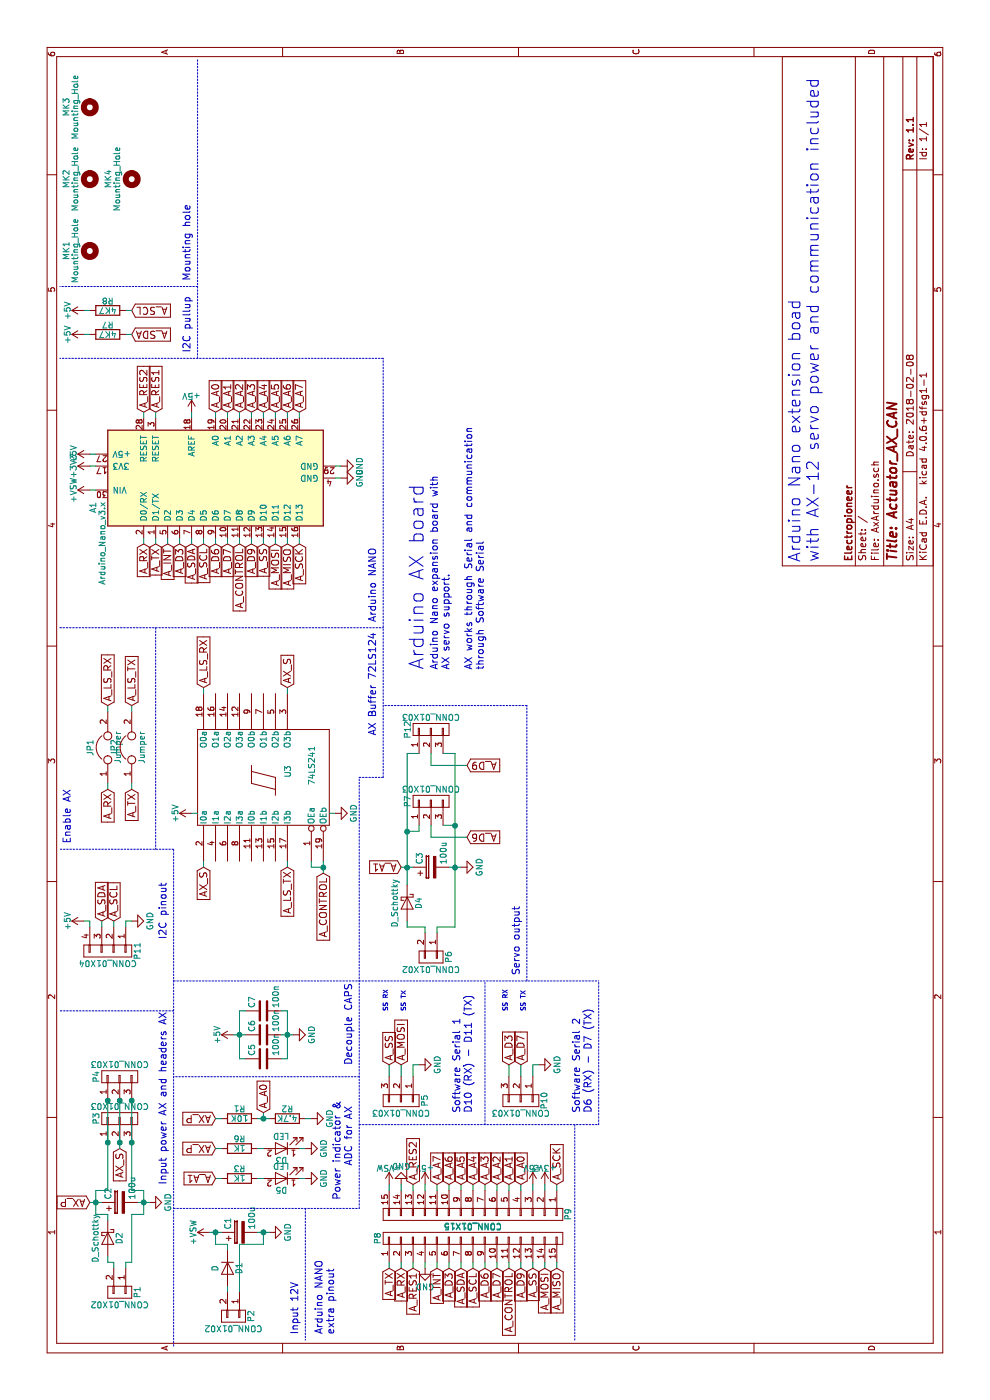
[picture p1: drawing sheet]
EESchema Schematic File Version 2
LIBS:power
LIBS:device
LIBS:transistors
LIBS:conn
LIBS:linear
LIBS:regul
LIBS:74xx
LIBS:cmos4000
LIBS:adc-dac
LIBS:memory
LIBS:xilinx
LIBS:microcontrollers
LIBS:dsp
LIBS:microchip
LIBS:analog_switches
LIBS:motorola
LIBS:texas
LIBS:intel
LIBS:audio
LIBS:interface
LIBS:digital-audio
LIBS:philips
LIBS:display
LIBS:cypress
LIBS:siliconi
LIBS:opto
LIBS:atmel
LIBS:contrib
LIBS:valves
LIBS:74xgxx
LIBS:ac-dc
LIBS:actel
LIBS:Altera
LIBS:analog_devices
LIBS:bbd
LIBS:bosch
LIBS:brooktre
LIBS:cmos_ieee
LIBS:dc-dc
LIBS:diode
LIBS:elec-unifil
LIBS:ESD_Protection
LIBS:ftdi
LIBS:gennum
LIBS:graphic
LIBS:hc11
LIBS:ir
LIBS:Lattice
LIBS:logo
LIBS:maxim
LIBS:microchip_dspic33dsc
LIBS:microchip_pic10mcu
LIBS:microchip_pic12mcu
LIBS:microchip_pic16mcu
LIBS:microchip_pic18mcu
LIBS:microchip_pic32mcu
LIBS:modules
LIBS:motor_drivers
LIBS:msp430
LIBS:nordicsemi
LIBS:nxp
LIBS:nxp_armmcu
LIBS:onsemi
LIBS:Oscillators
LIBS:powerint
LIBS:Power_Management
LIBS:pspice
LIBS:references
LIBS:relays
LIBS:rfcom
LIBS:sensors
LIBS:silabs
LIBS:stm8
LIBS:stm32
LIBS:supertex
LIBS:switches
LIBS:transf
LIBS:triac_thyristor
LIBS:ttl_ieee
LIBS:video
LIBS:wiznet
LIBS:Worldsemi
LIBS:Xicor
LIBS:zetex
LIBS:Zilog
LIBS:allegro
LIBS:battery_management
LIBS:leds
LIBS:mechanical
LIBS:microchip_pic24mcu
LIBS:motors
LIBS:AxArduino-cache
EELAYER 25 0
EELAYER END
$Descr A4 11693 8268
encoding utf-8
Sheet 1 1
Title "Actuator_AX_CAN"
Date "2018-02-08"
Rev "1.1"
Comp "Electropioneer"
Comment1 ""
Comment2 ""
Comment3 ""
Comment4 ""
$EndDescr
$Comp
L Arduino_Nano_v3.x A1
U 1 1
P 7700 1800
F 0 "A1" H 7500 2825 50  0000 R CNN
F 1 "Arduino_Nano_v3.x" H 7500 2750 50  0000 R CNN
F 2 "Modules:Arduino_Nano_WithMountingHoles" H 7850 850 50  0001 L CNN
F 3 "" H 7700 800 50  0001 C CNN
	1    7700 1800
	1    0    0    -1  
$EndComp
$Comp
L 74LS241 U3
U 1 1
P 5200 2200
F 0 "U3" H 5250 2000 50  0000 C CNN
F 1 "74LS241" H 5300 1800 50  0000 C CNN
F 2 "Housings_DIP:DIP-20_W7.62mm" H 5200 2200 50  0001 C CNN
F 3 "" H 5200 2200 50  0000 C CNN
	1    5200 2200
	1    0    0    -1  
$EndComp
$Comp
L CONN_01X02 P1
U 1 1
P 900 1000
F 0 "P1" H 900 1150 50  0000 C CNN
F 1 "CONN_01X02" V 1000 1000 50  0000 C CNN
F 2 "Connectors_Terminal_Blocks:TerminalBlock_Pheonix_MKDS1.5-2pol" H 900 1000 50  0001 C CNN
F 3 "" H 900 1000 50  0000 C CNN
	1    900  1000
	-1   0    0    1   
$EndComp
$Comp
L CONN_01X03 P3
U 1 1
P 2350 1000
F 0 "P3" H 2350 1200 50  0000 C CNN
F 1 "CONN_01X03" V 2450 1000 50  0000 C CNN
F 2 "Pin_Headers:Pin_Header_Straight_1x03_Pitch2.54mm" H 2350 1000 50  0001 C CNN
F 3 "" H 2350 1000 50  0000 C CNN
	1    2350 1000
	1    0    0    -1  
$EndComp
$Comp
L CONN_01X03 P4
U 1 1
P 2700 1000
F 0 "P4" H 2700 1200 50  0000 C CNN
F 1 "CONN_01X03" V 2800 1000 50  0000 C CNN
F 2 "Pin_Headers:Pin_Header_Straight_1x03_Pitch2.54mm" H 2700 1000 50  0001 C CNN
F 3 "" H 2700 1000 50  0000 C CNN
	1    2700 1000
	1    0    0    -1  
$EndComp
Text GLabel 2100 1000 0    60   Input ~ 0
AX_S
Text GLabel 1650 750  1    60   Input ~ 0
AX_P
$Comp
L CONN_01X02 P2
U 1 1
P 700 1950
F 0 "P2" H 700 2100 50  0000 C CNN
F 1 "CONN_01X02" V 800 1950 50  0000 C CNN
F 2 "Connectors_Terminal_Blocks:TerminalBlock_Pheonix_MKDS1.5-2pol" H 700 1950 50  0001 C CNN
F 3 "" H 700 1950 50  0000 C CNN
	1    700  1950
	-1   0    0    1   
$EndComp
$Comp
L D_Schottky D2
U 1 1
P 1350 900
F 0 "D2" H 1350 1000 50  0000 C CNN
F 1 "D_Schottky" H 1350 800 50  0000 C CNN
F 2 "Diodes_SMD:SMB_Standard" H 1350 900 50  0001 C CNN
F 3 "" H 1350 900 50  0001 C CNN
	1    1350 900 
	-1   0    0    1   
$EndComp
Text GLabel 7150 1200 0    60   Input ~ 0
A_RX
Text GLabel 7150 1300 0    60   Input ~ 0
A_TX
Text GLabel 7150 1600 0    60   Input ~ 0
A_SDA
Text GLabel 7150 1700 0    60   Input ~ 0
A_SCL
Text GLabel 7150 1800 0    60   Input ~ 0
A_D6
Text GLabel 7150 1900 0    60   Input ~ 0
A_D7
Text GLabel 7150 1500 0    60   Input ~ 0
A_D3
Text GLabel 7150 2100 0    60   Input ~ 0
A_D9
Text GLabel 7150 2200 0    60   Input ~ 0
A_SS
Text GLabel 7150 2300 0    60   Input ~ 0
A_MOSI
Text GLabel 7150 2400 0    60   Input ~ 0
A_MISO
Text GLabel 7150 2500 0    60   Input ~ 0
A_SCK
Text GLabel 1800 3650 2    60   Input ~ 0
A_A7
Text GLabel 1800 3750 2    60   Input ~ 0
A_A6
Text GLabel 1800 3850 2    60   Input ~ 0
A_A5
Text GLabel 1800 3950 2    60   Input ~ 0
A_A4
Text GLabel 1800 4050 2    60   Input ~ 0
A_A3
Text GLabel 1800 4150 2    60   Input ~ 0
A_A2
Text GLabel 1800 4250 2    60   Input ~ 0
A_A1
Text GLabel 1800 4350 2    60   Input ~ 0
A_A0
$Comp
L +5V #PWR26
U 1 1
P 7900 750
F 0 "#PWR26" H 7900 600 50  0001 C CNN
F 1 "+5V" H 7900 890 50  0000 C CNN
F 2 "" H 7900 750 50  0001 C CNN
F 3 "" H 7900 750 50  0001 C CNN
	1    7900 750 
	1    0    0    -1  
$EndComp
$Comp
L +5V #PWR27
U 1 1
P 8250 1600
F 0 "#PWR27" H 8250 1450 50  0001 C CNN
F 1 "+5V" H 8250 1740 50  0000 C CNN
F 2 "" H 8250 1600 50  0001 C CNN
F 3 "" H 8250 1600 50  0001 C CNN
	1    8250 1600
	0    1    1    0   
$EndComp
$Comp
L GND #PWR23
U 1 1
P 7700 2850
F 0 "#PWR23" H 7700 2600 50  0001 C CNN
F 1 "GND" H 7700 2700 50  0000 C CNN
F 2 "" H 7700 2850 50  0001 C CNN
F 3 "" H 7700 2850 50  0001 C CNN
	1    7700 2850
	1    0    0    -1  
$EndComp
$Comp
L GND #PWR25
U 1 1
P 7800 2850
F 0 "#PWR25" H 7800 2600 50  0001 C CNN
F 1 "GND" H 7800 2700 50  0000 C CNN
F 2 "" H 7800 2850 50  0001 C CNN
F 3 "" H 7800 2850 50  0001 C CNN
	1    7800 2850
	1    0    0    -1  
$EndComp
Text GLabel 4450 2400 0    60   Input ~ 0
A_LS_TX
Text GLabel 5950 1700 2    60   Input ~ 0
A_LS_RX
$Comp
L +5V #PWR20
U 1 1
P 4900 1600
F 0 "#PWR20" H 4900 1450 50  0001 C CNN
F 1 "+5V" H 4900 1740 50  0000 C CNN
F 2 "" H 4900 1600 50  0001 C CNN
F 3 "" H 4900 1600 50  0001 C CNN
	1    4900 1600
	1    0    0    -1  
$EndComp
$Comp
L GND #PWR21
U 1 1
P 4900 2800
F 0 "#PWR21" H 4900 2550 50  0001 C CNN
F 1 "GND" H 4900 2650 50  0000 C CNN
F 2 "" H 4900 2800 50  0001 C CNN
F 3 "" H 4900 2800 50  0001 C CNN
	1    4900 2800
	1    0    0    -1  
$EndComp
Text GLabel 4450 1700 0    60   Input ~ 0
AX_S
Text GLabel 5950 2400 2    60   Input ~ 0
AX_S
Text GLabel 4400 2700 0    60   Input ~ 0
A_CONTROL
$Comp
L C C5
U 1 1
P 2850 2200
F 0 "C5" H 2875 2300 50  0000 L CNN
F 1 "100n" H 2875 2100 50  0000 L CNN
F 2 "Capacitors_SMD:C_0805" H 2888 2050 50  0001 C CNN
F 3 "" H 2850 2200 50  0001 C CNN
	1    2850 2200
	1    0    0    -1  
$EndComp
$Comp
L C C6
U 1 1
P 3050 2200
F 0 "C6" H 3075 2300 50  0000 L CNN
F 1 "100n" H 3075 2100 50  0000 L CNN
F 2 "Capacitors_SMD:C_0805" H 3088 2050 50  0001 C CNN
F 3 "" H 3050 2200 50  0001 C CNN
	1    3050 2200
	1    0    0    -1  
$EndComp
$Comp
L C C7
U 1 1
P 3250 2200
F 0 "C7" H 3275 2300 50  0000 L CNN
F 1 "100n" H 3275 2100 50  0000 L CNN
F 2 "Capacitors_SMD:C_0805" H 3288 2050 50  0001 C CNN
F 3 "" H 3250 2200 50  0001 C CNN
	1    3250 2200
	1    0    0    -1  
$EndComp
$Comp
L +5V #PWR15
U 1 1
P 3050 1950
F 0 "#PWR15" H 3050 1800 50  0001 C CNN
F 1 "+5V" H 3050 2090 50  0000 C CNN
F 2 "" H 3050 1950 50  0001 C CNN
F 3 "" H 3050 1950 50  0001 C CNN
	1    3050 1950
	1    0    0    -1  
$EndComp
$Comp
L GND #PWR16
U 1 1
P 3050 2450
F 0 "#PWR16" H 3050 2200 50  0001 C CNN
F 1 "GND" H 3050 2300 50  0000 C CNN
F 2 "" H 3050 2450 50  0001 C CNN
F 3 "" H 3050 2450 50  0001 C CNN
	1    3050 2450
	1    0    0    -1  
$EndComp
Text GLabel 7150 1400 0    60   Input ~ 0
A_INT
Text GLabel 7150 2000 0    60   Input ~ 0
A_CONTROL
$Comp
L CP C1
U 1 1
P 1400 2000
F 0 "C1" H 1425 2100 50  0000 L CNN
F 1 "100u" H 1425 1900 50  0000 L CNN
F 2 "Capacitors_SMD:CP_Elec_6.3x5.3" H 1438 1850 50  0001 C CNN
F 3 "" H 1400 2000 50  0001 C CNN
	1    1400 2000
	1    0    0    -1  
$EndComp
$Comp
L CP C2
U 1 1
P 1650 1000
F 0 "C2" H 1675 1100 50  0000 L CNN
F 1 "100u" H 1675 900 50  0000 L CNN
F 2 "Capacitors_SMD:CP_Elec_6.3x5.3" H 1688 850 50  0001 C CNN
F 3 "" H 1650 1000 50  0001 C CNN
	1    1650 1000
	1    0    0    -1  
$EndComp
$Comp
L GND #PWR3
U 1 1
P 1400 2250
F 0 "#PWR3" H 1400 2000 50  0001 C CNN
F 1 "GND" H 1400 2100 50  0000 C CNN
F 2 "" H 1400 2250 50  0001 C CNN
F 3 "" H 1400 2250 50  0001 C CNN
	1    1400 2250
	1    0    0    -1  
$EndComp
Text GLabel 2350 1800 1    60   Input ~ 0
AX_P
$Comp
L R R1
U 1 1
P 2350 2000
F 0 "R1" V 2430 2000 50  0000 C CNN
F 1 "10K" V 2350 2000 50  0000 C CNN
F 2 "Resistors_SMD:R_0805" V 2280 2000 50  0001 C CNN
F 3 "" H 2350 2000 50  0001 C CNN
	1    2350 2000
	1    0    0    -1  
$EndComp
$Comp
L R R2
U 1 1
P 2350 2400
F 0 "R2" V 2430 2400 50  0000 C CNN
F 1 "4.7K" V 2350 2400 50  0000 C CNN
F 2 "Resistors_SMD:R_0805" V 2280 2400 50  0001 C CNN
F 3 "" H 2350 2400 50  0001 C CNN
	1    2350 2400
	1    0    0    -1  
$EndComp
$Comp
L GND #PWR12
U 1 1
P 2350 2600
F 0 "#PWR12" H 2350 2350 50  0001 C CNN
F 1 "GND" H 2350 2450 50  0000 C CNN
F 2 "" H 2350 2600 50  0001 C CNN
F 3 "" H 2350 2600 50  0001 C CNN
	1    2350 2600
	1    0    0    -1  
$EndComp
Text GLabel 2400 2200 2    60   Input ~ 0
A_A0
$Comp
L GND #PWR4
U 1 1
P 1650 1250
F 0 "#PWR4" H 1650 1000 50  0001 C CNN
F 1 "GND" H 1650 1100 50  0000 C CNN
F 2 "" H 1650 1250 50  0001 C CNN
F 3 "" H 1650 1250 50  0001 C CNN
	1    1650 1250
	1    0    0    -1  
$EndComp
$Comp
L CONN_01X15 P9
U 1 1
P 1550 3950
F 0 "P9" H 1550 4750 50  0000 C CNN
F 1 "CONN_01X15" V 1650 3950 50  0000 C CNN
F 2 "Pin_Headers:Pin_Header_Straight_1x15_Pitch2.54mm" H 1550 3950 50  0001 C CNN
F 3 "" H 1550 3950 50  0000 C CNN
	1    1550 3950
	-1   0    0    1   
$EndComp
$Comp
L CONN_01X15 P8
U 1 1
P 1350 3950
F 0 "P8" H 1350 4750 50  0000 C CNN
F 1 "CONN_01X15" V 1450 3950 50  0000 C CNN
F 2 "Pin_Headers:Pin_Header_Straight_1x15_Pitch2.54mm" H 1350 3950 50  0001 C CNN
F 3 "" H 1350 3950 50  0000 C CNN
	1    1350 3950
	1    0    0    -1  
$EndComp
Text GLabel 1100 3250 0    60   Input ~ 0
A_TX
Text GLabel 1100 3350 0    60   Input ~ 0
A_RX
Text GLabel 8250 1300 2    60   Input ~ 0
A_RES1
Text GLabel 8250 1200 2    60   Input ~ 0
A_RES2
Text GLabel 1100 3450 0    60   Input ~ 0
A_RES1
$Comp
L GND #PWR1
U 1 1
P 1100 3550
F 0 "#PWR1" H 1100 3300 50  0001 C CNN
F 1 "GND" H 1100 3400 50  0000 C CNN
F 2 "" H 1100 3550 50  0001 C CNN
F 3 "" H 1100 3550 50  0001 C CNN
	1    1100 3550
	0    1    1    0   
$EndComp
Text GLabel 1100 3650 0    60   Input ~ 0
A_INT
Text GLabel 1100 4250 0    60   Input ~ 0
A_CONTROL
Text GLabel 1100 3850 0    60   Input ~ 0
A_SDA
Text GLabel 1100 3950 0    60   Input ~ 0
A_SCL
Text GLabel 1100 4050 0    60   Input ~ 0
A_D6
Text GLabel 1100 4150 0    60   Input ~ 0
A_D7
Text GLabel 1100 4350 0    60   Input ~ 0
A_D9
Text GLabel 1100 4450 0    60   Input ~ 0
A_SS
Text GLabel 1100 4550 0    60   Input ~ 0
A_MOSI
Text GLabel 1100 4650 0    60   Input ~ 0
A_MISO
Text GLabel 1800 4650 2    60   Input ~ 0
A_SCK
$Comp
L +3V3 #PWR24
U 1 1
P 7800 750
F 0 "#PWR24" H 7800 600 50  0001 C CNN
F 1 "+3V3" H 7800 890 50  0000 C CNN
F 2 "" H 7800 750 50  0001 C CNN
F 3 "" H 7800 750 50  0001 C CNN
	1    7800 750 
	1    0    0    -1  
$EndComp
$Comp
L +3V3 #PWR9
U 1 1
P 1800 4550
F 0 "#PWR9" H 1800 4400 50  0001 C CNN
F 1 "+3V3" H 1800 4690 50  0000 C CNN
F 2 "" H 1800 4550 50  0001 C CNN
F 3 "" H 1800 4550 50  0001 C CNN
	1    1800 4550
	0    1    1    0   
$EndComp
$Comp
L +5V #PWR8
U 1 1
P 1800 4450
F 0 "#PWR8" H 1800 4300 50  0001 C CNN
F 1 "+5V" H 1800 4590 50  0000 C CNN
F 2 "" H 1800 4450 50  0001 C CNN
F 3 "" H 1800 4450 50  0001 C CNN
	1    1800 4450
	0    1    1    0   
$EndComp
Text GLabel 8250 1800 2    60   Input ~ 0
A_A0
Text GLabel 8250 1900 2    60   Input ~ 0
A_A1
Text GLabel 8250 2000 2    60   Input ~ 0
A_A2
Text GLabel 8250 2100 2    60   Input ~ 0
A_A3
Text GLabel 8250 2200 2    60   Input ~ 0
A_A4
Text GLabel 8250 2300 2    60   Input ~ 0
A_A5
Text GLabel 8250 2400 2    60   Input ~ 0
A_A6
Text GLabel 8250 2500 2    60   Input ~ 0
A_A7
$Comp
L +5V #PWR7
U 1 1
P 1800 3550
F 0 "#PWR7" H 1800 3400 50  0001 C CNN
F 1 "+5V" H 1800 3690 50  0000 C CNN
F 2 "" H 1800 3550 50  0001 C CNN
F 3 "" H 1800 3550 50  0001 C CNN
	1    1800 3550
	0    1    1    0   
$EndComp
Text GLabel 1800 3450 2    60   Input ~ 0
A_RES2
$Comp
L GND #PWR6
U 1 1
P 1800 3350
F 0 "#PWR6" H 1800 3100 50  0001 C CNN
F 1 "GND" H 1800 3200 50  0000 C CNN
F 2 "" H 1800 3350 50  0001 C CNN
F 3 "" H 1800 3350 50  0001 C CNN
	1    1800 3350
	0    -1   -1   0   
$EndComp
$Comp
L +VSW #PWR5
U 1 1
P 1800 3250
F 0 "#PWR5" H 1800 3100 50  0001 C CNN
F 1 "+VSW" H 1800 3390 50  0000 C CNN
F 2 "" H 1800 3250 50  0001 C CNN
F 3 "" H 1800 3250 50  0001 C CNN
	1    1800 3250
	0    1    1    0   
$EndComp
Text GLabel 2100 1800 1    60   Input ~ 0
AX_P
$Comp
L R R6
U 1 1
P 2100 2000
F 0 "R6" V 2180 2000 50  0000 C CNN
F 1 "1K" V 2100 2000 50  0000 C CNN
F 2 "Resistors_SMD:R_0805" V 2030 2000 50  0001 C CNN
F 3 "" H 2100 2000 50  0001 C CNN
	1    2100 2000
	1    0    0    -1  
$EndComp
$Comp
L LED D3
U 1 1
P 2100 2350
F 0 "D3" H 2100 2450 50  0000 C CNN
F 1 "LED" H 2100 2250 50  0000 C CNN
F 2 "LEDs:LED_0805" H 2100 2350 50  0001 C CNN
F 3 "" H 2100 2350 50  0001 C CNN
	1    2100 2350
	0    -1   -1   0   
$EndComp
$Comp
L GND #PWR11
U 1 1
P 2100 2550
F 0 "#PWR11" H 2100 2300 50  0001 C CNN
F 1 "GND" H 2100 2400 50  0000 C CNN
F 2 "" H 2100 2550 50  0001 C CNN
F 3 "" H 2100 2550 50  0001 C CNN
	1    2100 2550
	1    0    0    -1  
$EndComp
$Comp
L CONN_01X04 P11
U 1 1
P 3750 900
F 0 "P11" H 3750 1150 50  0000 C CNN
F 1 "CONN_01X04" V 3850 900 50  0000 C CNN
F 2 "Pin_Headers:Pin_Header_Straight_1x04_Pitch2.54mm" H 3750 900 50  0001 C CNN
F 3 "" H 3750 900 50  0000 C CNN
	1    3750 900 
	-1   0    0    1   
$EndComp
Text GLabel 4000 850  2    60   Input ~ 0
A_SDA
Text GLabel 4000 950  2    60   Input ~ 0
A_SCL
$Comp
L GND #PWR18
U 1 1
P 4000 1100
F 0 "#PWR18" H 4000 850 50  0001 C CNN
F 1 "GND" H 4000 950 50  0000 C CNN
F 2 "" H 4000 1100 50  0001 C CNN
F 3 "" H 4000 1100 50  0001 C CNN
	1    4000 1100
	1    0    0    -1  
$EndComp
$Comp
L +5V #PWR17
U 1 1
P 4000 700
F 0 "#PWR17" H 4000 550 50  0001 C CNN
F 1 "+5V" H 4000 840 50  0000 C CNN
F 2 "" H 4000 700 50  0001 C CNN
F 3 "" H 4000 700 50  0001 C CNN
	1    4000 700 
	1    0    0    -1  
$EndComp
Text Notes 1800 1400 0    60   ~ 0
Input power AX and headers AX\n
Text Notes 3850 1400 0    60   ~ 0
I2C pinout
Text Notes 5550 3150 0    60   ~ 0
AX Buffer 72LS124 
Text Notes 2800 2950 0    60   ~ 0
Decouple CAPS 
Text Notes 2500 2950 2    60   ~ 0
Power indicator &\nADC for AX 
Text Notes 550  2500 0    60   ~ 0
Input 12V \n
Text Notes 6500 3150 0    60   ~ 0
Arduino NANO\n
Text Notes 550  2800 0    60   ~ 0
Arduino NANO\nextra pinout
Text GLabel 5800 900  2    60   Input ~ 0
A_LS_RX
Text GLabel 5800 1100 2    60   Input ~ 0
A_LS_TX
$Comp
L Jumper JP1
U 1 1
P 5450 900
F 0 "JP1" H 5450 1050 50  0000 C CNN
F 1 "Jumper" H 5450 820 50  0000 C CNN
F 2 "Pin_Headers:Pin_Header_Straight_1x02_Pitch2.54mm" H 5450 900 50  0001 C CNN
F 3 "" H 5450 900 50  0001 C CNN
	1    5450 900 
	1    0    0    -1  
$EndComp
$Comp
L Jumper JP2
U 1 1
P 5450 1100
F 0 "JP2" H 5450 1250 50  0000 C CNN
F 1 "Jumper" H 5450 1020 50  0000 C CNN
F 2 "Pin_Headers:Pin_Header_Straight_1x02_Pitch2.54mm" H 5450 1100 50  0001 C CNN
F 3 "" H 5450 1100 50  0001 C CNN
	1    5450 1100
	1    0    0    -1  
$EndComp
Text GLabel 5100 900  0    60   Input ~ 0
A_RX
Text GLabel 5100 1100 0    60   Input ~ 0
A_TX
Text Notes 4650 600  0    60   ~ 0
Enable AX
Text GLabel 8900 1100 3    60   Input ~ 0
A_SDA
Text GLabel 9100 1100 3    60   Input ~ 0
A_SCL
$Comp
L R R7
U 1 1
P 8900 900
F 0 "R7" V 8980 900 50  0000 C CNN
F 1 "4K7" V 8900 900 50  0000 C CNN
F 2 "Resistors_SMD:R_0805" V 8830 900 50  0001 C CNN
F 3 "" H 8900 900 50  0001 C CNN
	1    8900 900 
	1    0    0    -1  
$EndComp
$Comp
L R R8
U 1 1
P 9100 900
F 0 "R8" V 9180 900 50  0000 C CNN
F 1 "4K7" V 9100 900 50  0000 C CNN
F 2 "Resistors_SMD:R_0805" V 9030 900 50  0001 C CNN
F 3 "" H 9100 900 50  0001 C CNN
	1    9100 900 
	1    0    0    -1  
$EndComp
$Comp
L +5V #PWR28
U 1 1
P 8900 700
F 0 "#PWR28" H 8900 550 50  0001 C CNN
F 1 "+5V" H 8900 840 50  0000 C CNN
F 2 "" H 8900 700 50  0001 C CNN
F 3 "" H 8900 700 50  0001 C CNN
	1    8900 700 
	1    0    0    -1  
$EndComp
$Comp
L +5V #PWR29
U 1 1
P 9100 700
F 0 "#PWR29" H 9100 550 50  0001 C CNN
F 1 "+5V" H 9100 840 50  0000 C CNN
F 2 "" H 9100 700 50  0001 C CNN
F 3 "" H 9100 700 50  0001 C CNN
	1    9100 700 
	1    0    0    -1  
$EndComp
Text Notes 8750 1600 0    60   ~ 0
I2C pullup\n
Text GLabel 2800 3250 2    60   Input ~ 0
A_SS
Text GLabel 2800 3350 2    60   Input ~ 0
A_MOSI
$Comp
L GND #PWR13
U 1 1
P 2800 3500
F 0 "#PWR13" H 2800 3250 50  0001 C CNN
F 1 "GND" H 2800 3350 50  0000 C CNN
F 2 "" H 2800 3500 50  0001 C CNN
F 3 "" H 2800 3500 50  0001 C CNN
	1    2800 3500
	1    0    0    -1  
$EndComp
Text Notes 3250 3250 0    39   ~ 0
SS RX
Text Notes 3250 3400 0    39   ~ 0
SS TX
Text GLabel 5300 3900 3    60   Input ~ 0
A_D9
Text GLabel 1100 3750 0    60   Input ~ 0
A_D3
$Comp
L CONN_01X02 P6
U 1 1
P 3700 3600
F 0 "P6" H 3700 3750 50  0000 C CNN
F 1 "CONN_01X02" V 3800 3600 50  0000 C CNN
F 2 "Connectors_Terminal_Blocks:TerminalBlock_Pheonix_MKDS1.5-2pol" H 3700 3600 50  0001 C CNN
F 3 "" H 3700 3600 50  0000 C CNN
	1    3700 3600
	-1   0    0    1   
$EndComp
$Comp
L CP C3
U 1 1
P 4450 3600
F 0 "C3" H 4475 3700 50  0000 L CNN
F 1 "100u" H 4475 3500 50  0000 L CNN
F 2 "Capacitors_SMD:CP_Elec_6.3x5.3" H 4488 3450 50  0001 C CNN
F 3 "" H 4450 3600 50  0001 C CNN
	1    4450 3600
	1    0    0    -1  
$EndComp
Text GLabel 4450 3350 1    60   Input ~ 0
A_A1
Text GLabel 4700 3900 3    60   Input ~ 0
A_D6
$Comp
L CONN_01X03 P7
U 1 1
P 5000 3600
F 0 "P7" H 5000 3800 50  0000 C CNN
F 1 "CONN_01X03" V 5100 3600 50  0000 C CNN
F 2 "Pin_Headers:Pin_Header_Straight_1x03_Pitch2.54mm" H 5000 3600 50  0001 C CNN
F 3 "" H 5000 3600 50  0000 C CNN
	1    5000 3600
	1    0    0    -1  
$EndComp
$Comp
L CONN_01X03 P12
U 1 1
P 5600 3600
F 0 "P12" H 5600 3800 50  0000 C CNN
F 1 "CONN_01X03" V 5700 3600 50  0000 C CNN
F 2 "Pin_Headers:Pin_Header_Straight_1x03_Pitch2.54mm" H 5600 3600 50  0001 C CNN
F 3 "" H 5600 3600 50  0000 C CNN
	1    5600 3600
	1    0    0    -1  
$EndComp
$Comp
L +VSW #PWR22
U 1 1
P 7600 750
F 0 "#PWR22" H 7600 600 50  0001 C CNN
F 1 "+VSW" H 7600 890 50  0000 C CNN
F 2 "" H 7600 750 50  0001 C CNN
F 3 "" H 7600 750 50  0001 C CNN
	1    7600 750 
	1    0    0    -1  
$EndComp
$Comp
L D D1
U 1 1
P 1100 1900
F 0 "D1" H 1100 2000 50  0000 C CNN
F 1 "D" H 1100 1800 50  0000 C CNN
F 2 "Diodes_ThroughHole:Diode_DO-41_SOD81_Vertical_AnodeUp" H 1100 1900 50  0001 C CNN
F 3 "" H 1100 1900 50  0001 C CNN
	1    1100 1900
	-1   0    0    1   
$EndComp
$Comp
L +VSW #PWR2
U 1 1
P 1400 1750
F 0 "#PWR2" H 1400 1600 50  0001 C CNN
F 1 "+VSW" H 1400 1890 50  0000 C CNN
F 2 "" H 1400 1750 50  0001 C CNN
F 3 "" H 1400 1750 50  0001 C CNN
	1    1400 1750
	1    0    0    -1  
$EndComp
Connection ~ 2150 900 
Connection ~ 2500 900 
Connection ~ 2500 1100
Connection ~ 2500 1000
Connection ~ 2150 1000
Wire Wire Line
	1100 950  1150 950 
Wire Wire Line
	1150 950  1150 900 
Wire Wire Line
	1150 900  1200 900 
Wire Wire Line
	1100 1050 1150 1050
Wire Wire Line
	1150 1050 1150 1100
Wire Wire Line
	7150 1200 7200 1200
Wire Wire Line
	7150 1300 7200 1300
Wire Wire Line
	7150 1400 7200 1400
Wire Wire Line
	7150 1500 7200 1500
Wire Wire Line
	7150 1600 7200 1600
Wire Wire Line
	7150 1700 7200 1700
Wire Wire Line
	7150 1800 7200 1800
Wire Wire Line
	7150 1900 7200 1900
Wire Wire Line
	7150 2000 7200 2000
Wire Wire Line
	7150 2100 7200 2100
Wire Wire Line
	7150 2200 7200 2200
Wire Wire Line
	7150 2300 7200 2300
Wire Wire Line
	7150 2400 7200 2400
Wire Wire Line
	7150 2500 7200 2500
Wire Wire Line
	7700 2800 7700 2850
Wire Wire Line
	7800 2800 7800 2850
Wire Wire Line
	8200 2500 8250 2500
Wire Wire Line
	8200 2400 8250 2400
Wire Wire Line
	8200 2300 8250 2300
Wire Wire Line
	8200 2200 8250 2200
Wire Wire Line
	8200 2100 8250 2100
Wire Wire Line
	8200 2000 8250 2000
Wire Wire Line
	8200 1900 8250 1900
Wire Wire Line
	8200 1800 8250 1800
Wire Wire Line
	8200 1600 8250 1600
Wire Wire Line
	7900 800  7900 750 
Wire Wire Line
	7800 800  7800 750 
Wire Wire Line
	7600 800  7600 750 
Wire Wire Line
	4500 2600 4450 2600
Wire Wire Line
	4450 2600 4450 2700
Wire Wire Line
	4400 2700 4500 2700
Wire Wire Line
	4900 1650 4900 1600
Wire Wire Line
	4900 2750 4900 2800
Wire Wire Line
	5900 2400 5950 2400
Wire Wire Line
	4450 1700 4500 1700
Wire Wire Line
	4450 2400 4500 2400
Wire Wire Line
	5900 1700 5950 1700
Connection ~ 4450 2700
Wire Wire Line
	2850 2050 2850 2000
Wire Wire Line
	2850 2000 3250 2000
Wire Wire Line
	3050 1950 3050 2050
Connection ~ 3050 2000
Wire Wire Line
	3250 2000 3250 2050
Wire Wire Line
	2850 2350 2850 2400
Wire Wire Line
	2850 2400 3250 2400
Wire Wire Line
	3250 2400 3250 2350
Wire Wire Line
	3050 2350 3050 2450
Connection ~ 3050 2400
Wire Wire Line
	1550 900  1500 900 
Wire Wire Line
	1550 800  1550 900 
Wire Wire Line
	1550 800  1750 800 
Wire Wire Line
	1750 800  1750 900 
Wire Wire Line
	1150 1100 1550 1100
Wire Wire Line
	1550 1100 1550 1200
Wire Wire Line
	1550 1200 1750 1200
Wire Wire Line
	1750 1200 1750 1100
Wire Wire Line
	1650 1150 1650 1250
Connection ~ 1650 1200
Wire Wire Line
	1650 750  1650 850 
Connection ~ 1650 800 
Wire Wire Line
	900  1900 950  1900
Wire Wire Line
	900  2000 1300 2000
Wire Wire Line
	1300 2000 1300 2200
Wire Wire Line
	1300 2200 1400 2200
Wire Wire Line
	1400 2150 1400 2250
Connection ~ 1400 2200
Wire Wire Line
	2350 1800 2350 1850
Wire Wire Line
	2350 2150 2350 2250
Wire Wire Line
	2350 2600 2350 2550
Wire Wire Line
	2350 2200 2400 2200
Connection ~ 2350 2200
Wire Wire Line
	1750 1100 2500 1100
Connection ~ 2150 1100
Wire Wire Line
	8200 1200 8250 1200
Wire Wire Line
	8200 1300 8250 1300
Wire Wire Line
	1100 3250 1150 3250
Wire Wire Line
	1100 3350 1150 3350
Wire Wire Line
	1100 3450 1150 3450
Wire Wire Line
	1100 3550 1150 3550
Wire Wire Line
	1100 3650 1150 3650
Wire Wire Line
	1100 3750 1150 3750
Wire Wire Line
	1100 3850 1150 3850
Wire Wire Line
	1100 3950 1150 3950
Wire Wire Line
	1100 4050 1150 4050
Wire Wire Line
	1100 4150 1150 4150
Wire Wire Line
	1100 4250 1150 4250
Wire Wire Line
	1100 4350 1150 4350
Wire Wire Line
	1100 4450 1150 4450
Wire Wire Line
	1100 4550 1150 4550
Wire Wire Line
	1100 4650 1150 4650
Wire Wire Line
	1800 4650 1750 4650
Wire Wire Line
	1800 4550 1750 4550
Wire Wire Line
	1750 4450 1800 4450
Wire Wire Line
	1750 4350 1800 4350
Wire Wire Line
	1750 4250 1800 4250
Wire Wire Line
	1750 4150 1800 4150
Wire Wire Line
	1750 4050 1800 4050
Wire Wire Line
	1750 3950 1800 3950
Wire Wire Line
	1750 3850 1800 3850
Wire Wire Line
	1800 3750 1750 3750
Wire Wire Line
	1750 3650 1800 3650
Wire Wire Line
	1750 3550 1800 3550
Wire Wire Line
	1750 3450 1800 3450
Wire Wire Line
	1750 3350 1800 3350
Wire Wire Line
	1800 3250 1750 3250
Wire Wire Line
	2100 1800 2100 1850
Wire Wire Line
	2100 2150 2100 2200
Wire Wire Line
	2100 2500 2100 2550
Wire Wire Line
	4000 750  4000 700 
Wire Wire Line
	4000 1050 4000 1100
Wire Notes Line
	450  1450 4600 1450
Wire Notes Line
	3250 1450 3250 500 
Wire Notes Line
	4600 1450 4600 500 
Wire Notes Line
	1600 1450 1600 3000
Wire Notes Line
	1600 2550 500  2550
Wire Notes Line
	1600 3000 5200 3000
Wire Notes Line
	2300 4800 500  4800
Wire Notes Line
	5200 3200 8700 3200
Wire Notes Line
	3500 1450 3500 5000
Wire Notes Line
	6450 500  6450 3200
Wire Notes Line
	6450 1300 4600 1300
Wire Notes Line
	8700 3200 8700 500 
Wire Wire Line
	5750 900  5800 900 
Wire Wire Line
	5750 1100 5800 1100
Wire Wire Line
	5100 1100 5150 1100
Wire Wire Line
	5100 900  5150 900 
Wire Wire Line
	8900 1100 8900 1050
Wire Wire Line
	9100 1100 9100 1050
Wire Wire Line
	9100 750  9100 700 
Wire Wire Line
	8900 750  8900 700 
Wire Notes Line
	8700 1650 11200 1650
Wire Notes Line
	9300 1650 9300 500 
Wire Notes Line
	2300 3000 2300 5000
Wire Wire Line
	2700 3250 2800 3250
Wire Wire Line
	2700 3350 2800 3350
Wire Wire Line
	2700 3450 2800 3450
Wire Wire Line
	2800 3450 2800 3500
Wire Wire Line
	2100 1000 2500 1000
Wire Wire Line
	1750 900  2500 900 
Wire Wire Line
	4450 3350 4450 3450
Connection ~ 4450 3400
Wire Wire Line
	4450 3750 4450 3850
Wire Wire Line
	4800 3800 4800 3700
Connection ~ 4450 3800
Wire Wire Line
	5400 3800 5400 3700
Connection ~ 4800 3800
Wire Wire Line
	4700 3900 4700 3600
Wire Wire Line
	4700 3600 4800 3600
Wire Wire Line
	5300 3900 5300 3600
Wire Wire Line
	5300 3600 5400 3600
Wire Wire Line
	4750 3400 4750 3500
Wire Wire Line
	4750 3500 4800 3500
Wire Wire Line
	5400 3400 5400 3500
Connection ~ 4750 3400
Wire Notes Line
	5200 3000 5200 3200
Wire Wire Line
	1300 1900 1250 1900
Wire Wire Line
	1300 1800 1300 1900
Connection ~ 1400 1800
Wire Wire Line
	1400 1800 1300 1800
Wire Wire Line
	1400 1750 1400 1850
Wire Wire Line
	3950 750  4000 750 
Wire Wire Line
	3950 850  4000 850 
Wire Wire Line
	3950 1050 4000 1050
Wire Wire Line
	3950 950  4000 950 
$Comp
L GND #PWR19
U 1 1
P 4450 3850
F 0 "#PWR19" H 4450 3600 50  0001 C CNN
F 1 "GND" H 4450 3700 50  0000 C CNN
F 2 "" H 4450 3850 50  0001 C CNN
F 3 "" H 4450 3850 50  0001 C CNN
	1    4450 3850
	1    0    0    -1  
$EndComp
$Comp
L CONN_01X03 P5
U 1 1
P 2500 3350
F 0 "P5" H 2500 3550 50  0000 C CNN
F 1 "CONN_01X03" V 2600 3350 50  0000 C CNN
F 2 "Pin_Headers:Pin_Header_Straight_1x03_Pitch2.54mm" H 2500 3350 50  0001 C CNN
F 3 "" H 2500 3350 50  0000 C CNN
	1    2500 3350
	-1   0    0    1   
$EndComp
Text Notes 2400 3950 0    60   ~ 0
Software Serial 1\nD10 (RX) - D11 (TX)
Text Notes 7000 6850 0    98   ~ 0
Arduino Nano extension boad \nwith AX-12 servo power and communication included
$Comp
L D_Schottky D4
U 1 1
P 4150 3400
F 0 "D4" H 4150 3500 50  0000 C CNN
F 1 "D_Schottky" H 4150 3300 50  0000 C CNN
F 2 "Diodes_SMD:D_SMB_Standard" H 4150 3400 50  0001 C CNN
F 3 "" H 4150 3400 50  0001 C CNN
	1    4150 3400
	-1   0    0    1   
$EndComp
Wire Wire Line
	3900 3550 3950 3550
Wire Wire Line
	3950 3550 3950 3400
Wire Wire Line
	3950 3400 4000 3400
Wire Wire Line
	4300 3400 5400 3400
Wire Wire Line
	3900 3650 3950 3650
Wire Wire Line
	3950 3650 3950 3800
Wire Wire Line
	3950 3800 5400 3800
Wire Notes Line
	3500 4400 5800 4400
Wire Notes Line
	5800 4400 5800 3200
Text Notes 3550 4350 0    60   ~ 0
Servo output
Text Notes 6100 3550 0    118  ~ 0
Arduino AX board
Text Notes 6100 4050 0    60   ~ 0
Arduino Nano expansion board with \nAX servo support.\n\nAX works through Serial and communication\nthrough Software Serial
Wire Notes Line
	2300 4050 3500 4050
$Comp
L GND #PWR14
U 1 1
P 2800 4500
F 0 "#PWR14" H 2800 4250 50  0001 C CNN
F 1 "GND" H 2800 4350 50  0000 C CNN
F 2 "" H 2800 4500 50  0001 C CNN
F 3 "" H 2800 4500 50  0001 C CNN
	1    2800 4500
	1    0    0    -1  
$EndComp
Text Notes 3250 4250 0    39   ~ 0
SS RX
Text Notes 3250 4400 0    39   ~ 0
SS TX
Wire Wire Line
	2700 4250 2800 4250
Wire Wire Line
	2700 4350 2800 4350
Wire Wire Line
	2700 4450 2800 4450
Wire Wire Line
	2800 4450 2800 4500
$Comp
L CONN_01X03 P10
U 1 1
P 2500 4350
F 0 "P10" H 2500 4550 50  0000 C CNN
F 1 "CONN_01X03" V 2600 4350 50  0000 C CNN
F 2 "Pin_Headers:Pin_Header_Straight_1x03_Pitch2.54mm" H 2500 4350 50  0001 C CNN
F 3 "" H 2500 4350 50  0000 C CNN
	1    2500 4350
	-1   0    0    1   
$EndComp
Text Notes 2400 4950 0    60   ~ 0
Software Serial 2\nD6 (RX) - D7 (TX)
Text GLabel 2800 4350 2    60   Input ~ 0
A_D7
Wire Notes Line
	2300 5000 3500 5000
$Comp
L Mounting_Hole MK1
U 1 1
P 9600 750
F 0 "MK1" H 9600 950 50  0000 C CNN
F 1 "Mounting_Hole" H 9600 875 50  0000 C CNN
F 2 "Mounting_Holes:MountingHole_3.2mm_M3_Pad_Via" H 9600 750 50  0001 C CNN
F 3 "" H 9600 750 50  0001 C CNN
	1    9600 750 
	1    0    0    -1  
$EndComp
$Comp
L Mounting_Hole MK2
U 1 1
P 10200 750
F 0 "MK2" H 10200 950 50  0000 C CNN
F 1 "Mounting_Hole" H 10200 875 50  0000 C CNN
F 2 "Mounting_Holes:MountingHole_3.2mm_M3_Pad_Via" H 10200 750 50  0001 C CNN
F 3 "" H 10200 750 50  0001 C CNN
	1    10200 750 
	1    0    0    -1  
$EndComp
$Comp
L Mounting_Hole MK3
U 1 1
P 10800 750
F 0 "MK3" H 10800 950 50  0000 C CNN
F 1 "Mounting_Hole" H 10800 875 50  0000 C CNN
F 2 "Mounting_Holes:MountingHole_2.2mm_M2_Pad" H 10800 750 50  0001 C CNN
F 3 "" H 10800 750 50  0001 C CNN
	1    10800 750 
	1    0    0    -1  
$EndComp
$Comp
L Mounting_Hole MK4
U 1 1
P 10200 1100
F 0 "MK4" H 10200 1300 50  0000 C CNN
F 1 "Mounting_Hole" H 10200 1225 50  0000 C CNN
F 2 "Mounting_Holes:MountingHole_2.2mm_M2_Pad" H 10200 1100 50  0001 C CNN
F 3 "" H 10200 1100 50  0001 C CNN
	1    10200 1100
	1    0    0    -1  
$EndComp
Text GLabel 2800 4250 2    60   Input ~ 0
A_D3
Wire Notes Line
	2700 3000 2700 1450
$Comp
L R R3
U 1 1
P 1850 2000
F 0 "R3" V 1930 2000 50  0000 C CNN
F 1 "1K" V 1850 2000 50  0000 C CNN
F 2 "Resistors_SMD:R_0805" V 1780 2000 50  0001 C CNN
F 3 "" H 1850 2000 50  0001 C CNN
	1    1850 2000
	1    0    0    -1  
$EndComp
$Comp
L LED D5
U 1 1
P 1850 2350
F 0 "D5" H 1850 2450 50  0000 C CNN
F 1 "LED" H 1850 2250 50  0000 C CNN
F 2 "LEDs:LED_0805" H 1850 2350 50  0001 C CNN
F 3 "" H 1850 2350 50  0001 C CNN
	1    1850 2350
	0    -1   -1   0   
$EndComp
$Comp
L GND #PWR10
U 1 1
P 1850 2550
F 0 "#PWR10" H 1850 2300 50  0001 C CNN
F 1 "GND" H 1850 2400 50  0000 C CNN
F 2 "" H 1850 2550 50  0001 C CNN
F 3 "" H 1850 2550 50  0001 C CNN
	1    1850 2550
	1    0    0    -1  
$EndComp
Wire Wire Line
	1850 1800 1850 1850
Wire Wire Line
	1850 2150 1850 2200
Wire Wire Line
	1850 2500 1850 2550
Text GLabel 1850 1800 1    60   Input ~ 0
A_A1
Text Notes 9350 1600 0    60   ~ 0
Mounting hole\n
$EndSCHEMATC
